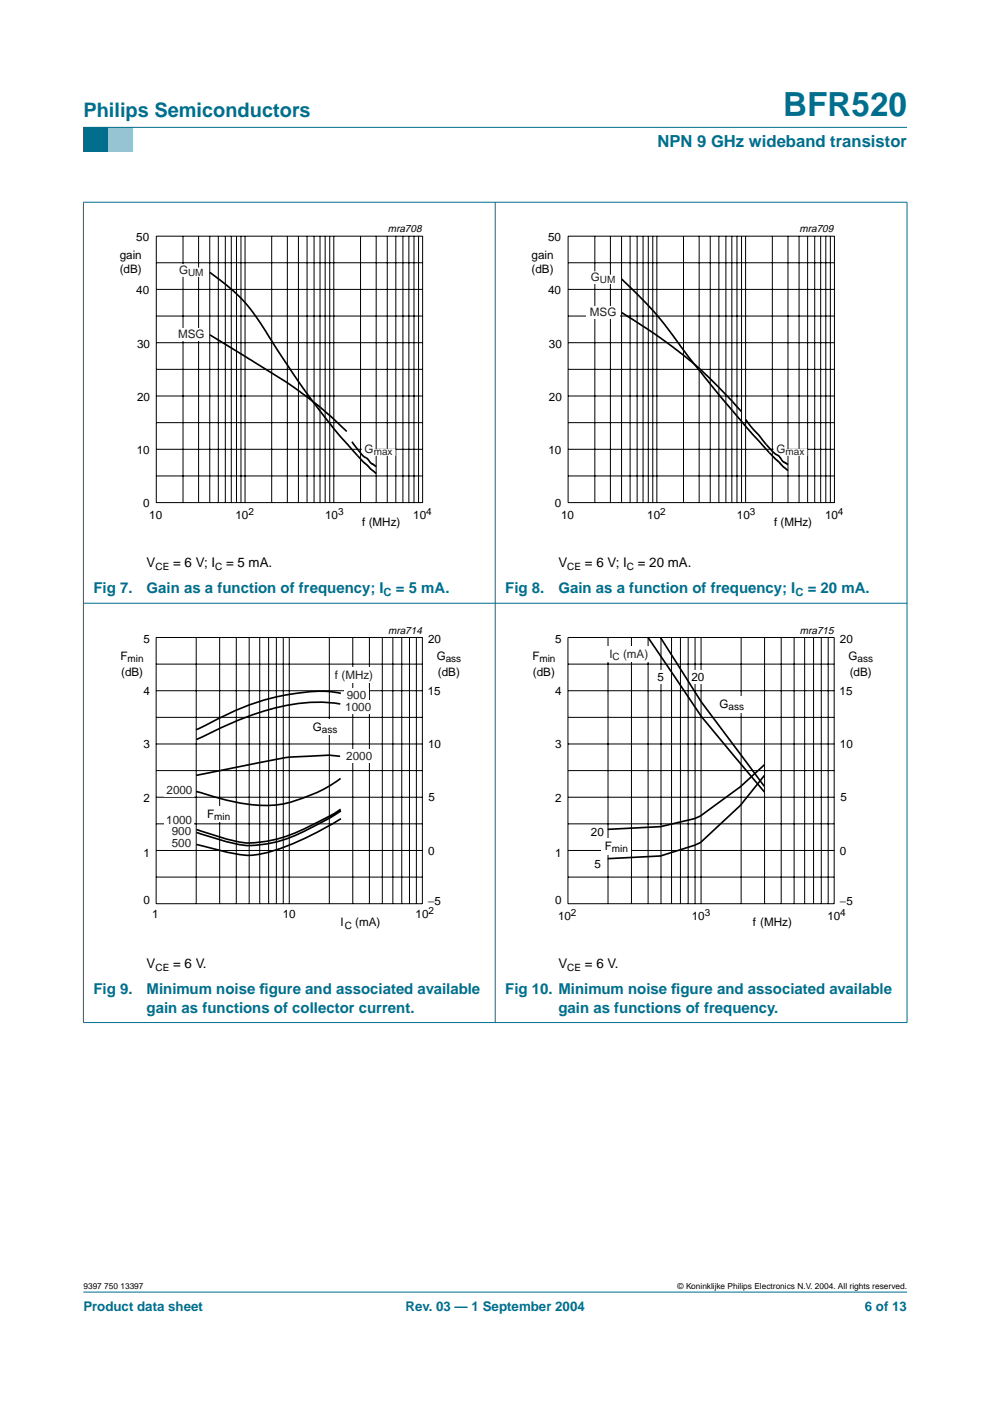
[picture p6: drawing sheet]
<svg xmlns="http://www.w3.org/2000/svg" width="210mm" height="297mm" viewBox="0 0 210 297" stroke-linecap="round" stroke-linejoin="round" font-family="sans-serif">
<path d="M17.7 273.9h174.6z" fill="#006e8c" stroke="#006e8c" stroke-width=".21"/>
<path d="M17.7 27h5.3v5.3h-5.3z" fill-rule="evenodd" fill="#006e8c"/>
<path d="M23 27h5.3v5.3h-5.3z" fill-rule="evenodd" fill="#96c4d6"/>
<g fill="#006e8c" stroke="#006e8c" stroke-width=".21">
<path d="M17.7 27h174.6z"/>
<path d="M17.7 42.9v173.9z"/>
<path d="M105 42.8v174z"/>
<path d="M192.3 42.9v173.9z"/>
<path d="M17.6 42.9h174.8z"/>
<path d="M17.6 127.9h174.8z"/>
<path d="M17.6 216.8h174.8z"/>
</g>
<g fill="none" stroke="#000" stroke-width=".21">
<path d="M33.1 50.1h56.5v56.5h-56.5zM33.1 55.7h56.5M38.8 50.1v56.5M42.1 50.1v56.5M44.5 50.1v56.5M46.3 50.1v56.5M47.8 50.1v56.5M49 50.1v56.5M50.1 50.1v56.5M51.1 50.1v56.5M52 50.1v56.5M57.6 50.1v56.5"/>
<path d="M60.9 50.1v56.5M63.3 50.1v56.5M65.1 50.1v56.5M66.6 50.1v56.5M67.9 50.1v56.5M68.9 50.1v56.5M69.9 50.1v56.5M70.8 50.1v56.5M76.4 50.1v56.5M79.8 50.1v56.5M82.1 50.1v56.5M83.9 50.1v56.5"/>
<path d="M85.4 50.1v56.5M86.7 50.1v56.5M87.8 50.1v56.5M88.7 50.1v56.5M33.1 78.3h56.5M33.1 72.7h56.5M33.1 67h56.5M33.1 61.4h56.5M33.1 95.3h56.5M33.1 89.6h56.5M33.1 84h56.5M33.1 100.9h56.5"/>
</g>
<path d="M20.4 47.3h81.9v66.3h-81.9z" fill="none" stroke="#fff" stroke-width=".21"/>
<g fill="#fff">
<path d="M76.7 93.9h2.7v1.3l4.4-.1 .1 1.5h-7.2z"/>
<path d="M37.8 56h1.4l.1 .7h4.4l-.1 2h-5.8z"/>
<path d="M37 69.5h7.2v2.7h-7.2z"/>
</g>
<path d="M44.5 57.7l3.8 3a41.5 41.5 0 0 1 9.5 11.8l5.9 9 6.7 8.9 6.4 7.3 3 2.7M44.5 71l17.3 10.7 6 4.6 5.7 5.2M74.6 93.7l2.2 2.8 1.1 .7 .8 1 1.1 .8" fill="none" stroke="#000" stroke-width=".35"/>
<g fill="none" stroke="#000" stroke-width=".21">
<path d="M120.5 50.1h56.4v56.5h-56.4zM120.5 55.7h56.4M126.1 50.1v56.5M129.4 50.1v56.5M131.8 50.1v56.5M133.6 50.1v56.5M135.1 50.1v56.5M136.3 50.1v56.5M137.5 50.1v56.5M138.4 50.1v56.5M139.3 50.1v56.5M144.9 50.1v56.5"/>
<path d="M148.2 50.1v56.5M150.6 50.1v56.5M152.4 50.1v56.5M153.9 50.1v56.5M155.2 50.1v56.5M156.3 50.1v56.5M157.2 50.1v56.5M158.1 50.1v56.5M163.8 50.1v56.5M167.1 50.1v56.5M169.4 50.1v56.5M171.2 50.1v56.5"/>
<path d="M172.7 50.1v56.5M174 50.1v56.5M175.1 50.1v56.5M176.1 50.1v56.5M120.5 78.3h56.4M120.5 72.7h56.4M120.5 67h56.4M120.5 61.4h56.4M120.5 95.3h56.4M120.5 89.6h56.4M120.5 84h56.4M120.5 100.9h56.4"/>
</g>
<path d="M107.8 47.3h81.8v66.3h-81.8z" fill="none" stroke="#fff" stroke-width=".21"/>
<path d="M164 93.9h2.7v1.3l4.4-.1 .1 1.5h-7.2z" fill="#fff"/>
<path d="M131.8 59.1l6.9 7.1 2.8 3.3 5 6.8 7.3 9.1 8.7 9.9 3.5 3.6 1.1 .9M131.8 66.2l8 5.3 6.8 5.2 4.2 3.8 6.4 6.8M158.1 88.9l1.4 1.9 4 4.6 .9 .9 .8 .4 .9 1.2 1 .6" fill="none" stroke="#000" stroke-width=".35"/>
<g fill="#fff">
<path d="M125.1 57.5h1.4l.1 .8 4.4-.1v2h-5.9z"/>
<path d="M124.3 65h7.2v2.7h-7.2z"/>
</g>
<g fill="none" stroke="#000" stroke-width=".21">
<path d="M33.1 135.2h56.5v56.4h-56.5zM41.6 135.2v56.4M46.6 135.2v56.4M50.1 135.2v56.4M52.8 135.2v56.4M55.1 135.2v56.4M57 135.2v56.4M58.6 135.2v56.4M60.1 135.2v56.4M61.3 135.2v56.4M69.8 135.2v56.4M74.8 135.2v56.4"/>
<path d="M78.3 135.2v56.4M81.1 135.2v56.4M83.3 135.2v56.4M85.2 135.2v56.4M86.8 135.2v56.4M88.3 135.2v56.4M33.1 140.8h56.5M33.1 152.1h56.5M33.1 146.4h56.5M33.1 157.7h56.5M33.1 163.4h56.5M33.1 169h56.5"/>
<path d="M33.1 174.7h56.5M33.1 186h56.5M33.1 180.3h56.5"/>
</g>
<path d="M20.4 132.3h81.8v66.4h-81.8z" fill="none" stroke="#fff" stroke-width=".21"/>
<path d="M72.1 149.3a38 38 0 0 0-19.4 2.6l-5.1 2.1-5.9 2.8M72.3 147a27.8 27.8 0 0 0-10.9 .2 57.2 57.2 0 0 0-18.6 7l-1.3 .5M72.1 160.4l-2.3-.3-3.4 .2a41.9 41.9 0 0 0-11.1 1.3l-13.7 2.8M72.2 165.1a32.2 32.2 0 0 1-13.3 5.5 40.3 40.3 0 0 1-16.2-2.5l-1.1-.3M72.2 171.6a61.5 61.5 0 0 1-13.7 6.4 17.9 17.9 0 0 1-11.7-.5l-5.1-1.6M72.3 171.9l-.4 .3a65 65 0 0 1-12 5.9 19 19 0 0 1-13.1 0l-5.1-1.6M72.3 173.6a61.5 61.5 0 0 1-16.5 7.4 14.5 14.5 0 0 1-7.5-.3l-6.6-1.7" fill="none" stroke="#000" stroke-width=".35"/>
<g fill="#fff">
<path d="M43.2 171h5.8v3.2h-5.8z"/>
<path d="M65.8 152.6h6.1v3.3h-6.1z"/>
<path d="M73 145.9h5.3v2.8h-5.3z"/>
<path d="M35.9 174.8h5.3v2.8h-5.3z"/>
<path d="M35.9 177.2h5.3v2.9h-5.3z"/>
<path d="M73 148.5h6.3v2.8h-6.3z"/>
<path d="M34.9 172.4h6.3v2.9h-6.3z"/>
<path d="M73 158.8h6.3v2.9h-6.3z"/>
<path d="M34.9 166h6.3v2.9h-6.3z"/>
<path d="M70.3 141.4h9.2v3.4h-9.2z"/>
</g>
<g fill="none" stroke="#000" stroke-width=".21">
<path d="M120.4 135.2h56.5v56.4h-56.5zM128.9 135.2v56.4M133.9 135.2v56.4M137.4 135.2v56.4M140.1 135.2v56.4M142.4 135.2v56.4M144.3 135.2v56.4M145.9 135.2v56.4M147.4 135.2v56.4M148.6 135.2v56.4M157.1 135.2v56.4M162.1 135.2v56.4"/>
<path d="M165.6 135.2v56.4M168.4 135.2v56.4M170.6 135.2v56.4M172.5 135.2v56.4M174.1 135.2v56.4M175.6 135.2v56.4M120.4 140.8h56.5M120.4 152.1h56.5M120.4 146.4h56.5M120.4 157.7h56.5M120.4 163.4h56.5M120.4 169h56.5"/>
<path d="M120.4 174.7h56.5M120.4 186h56.5M120.4 180.3h56.5"/>
</g>
<path d="M107.7 132.3h81.9v66.4h-81.9z" fill="none" stroke="#fff" stroke-width=".21"/>
<g fill="#fff">
<path d="M127.5 177.8h6.1v3.5h-6.1z"/>
<path d="M139 142.1h3.1v2.9h-3.1z"/>
<path d="M146.3 142.1h3v2.9h-3z"/>
<path d="M125.1 174.9h3v2.9h-3z"/>
<path d="M125.2 181.6h3v3h-3z"/>
<path d="M152.1 147.6h6.2v3.5h-6.2z"/>
</g>
<path d="M137.4 135.1l7.9 11.8a71.8 71.8 0 0 0 8.8 11.5l8 9.5M140.1 135.2l8.6 13.6 13.3 17.9M162.1 162.1l-5.1 4.7-8.5 6.2-1.3 .6-7.2 1.7-11.2 .5M162.1 164.4l-5.1 6.4-8.5 7.9-1.3 .5-7.2 2.3-11.2 .6" fill="none" stroke="#000" stroke-width=".35"/>
<path d="M128.6 136.9h9.2v3.4h-9.2z" fill="#fff"/>
<text font-size="7.1" fill="#006e8c" x="166" y="24.7">BFR520</text>
<text font-size="4.2" fill="#006e8c" x="17.7" y="24.9">Philips Semiconductors</text>
<text font-size="3.5" fill="#006e8c" x="139.4" y="31.1">NPN 9 GHz wideband transistor</text>
<g font-size="3.2" fill="#006e8c">
<text x="19.8" y="125.8">Fig 7.</text>
<text x="31.1" y="125.8">Gain as a function of frequency; I</text>
<text x="83.9" y="125.8">= 5 mA.</text>
<text x="107.1" y="125.8">Fig 8.</text>
<text x="118.4" y="125.8">Gain as a function of frequency; I</text>
<text x="171.3" y="125.8">= 20 mA.</text>
<text x="19.8" y="210.8">Fig 9.</text>
<text x="31.1" y="214.7">gain as functions of collector current.</text>
<text x="31.1" y="210.8">Minimum noise f</text>
<text x="55" y="210.8">igure and associated available</text>
<text x="107.1" y="210.8">Fig 10. Minimum noise f</text>
<text x="118.4" y="214.7">gain as functions of frequency.</text>
<text x="142.3" y="210.8">igure and associated available</text>
</g>
<g font-size="2.8">
<text x="31.1" y="120.3">V</text>
<text x="36.7" y="120.3">= 6 V; I</text>
<text x="47.9" y="120.3">= 5 mA.</text>
<text x="118.4" y="120.3">V</text>
<text x="124" y="120.3">= 6 V; I</text>
<text x="135.2" y="120.3">= 20 mA.</text>
<text x="31.1" y="205.3">V</text>
<text x="36.7" y="205.3">= 6 V.</text>
<text x="118.4" y="205.3">V</text>
<text x="124" y="205.3">= 6 V.</text>
</g>
<g font-size="2.8" fill="#006e8c">
<text x="17.7" y="278">Product data sheet</text>
<text x="86" y="278">Rev. 03 — 1 September 2004</text>
<text x="183.4" y="278">6 of 13</text>
</g>
<g font-size="2.5">
<text x="28.9" y="51.1">50</text>
<text x="116.2" y="51.1">50</text>
<text x="25.4" y="54.9">gain</text>
<text x="25.4" y="57.9">(dB)</text>
<text x="112.7" y="54.9">gain</text>
<text x="112.7" y="57.9">(dB)</text>
<text x="28.9" y="62.4">40</text>
<text x="116.2" y="62.4">40</text>
<text x="29.1" y="73.7">30</text>
<text x="116.4" y="73.7">30</text>
<text x="29.1" y="85">20</text>
<text x="116.4" y="85">20</text>
<text x="29" y="96.3">10</text>
<text x="116.3" y="96.3">10</text>
<text x="30.4" y="107.5">0</text>
<text x="117.7" y="107.5">0</text>
<text x="31.7" y="110">10</text>
<text x="49.9" y="110">10</text>
<text x="68.9" y="110">10</text>
<text x="76.8" y="111.5">f (MHz)</text>
<text x="87.6" y="110">10</text>
<text x="119" y="110">10</text>
<text x="137.2" y="110">10</text>
<text x="156.2" y="110">10</text>
<text x="164.1" y="111.5">f (MHz)</text>
<text x="174.9" y="110">10</text>
<text x="30.4" y="136.3">5</text>
<text x="90.8" y="136.3">20</text>
<text x="117.7" y="136.3">5</text>
<text x="178.1" y="136.3">20</text>
<text x="25.6" y="139.9">F</text>
<text x="25.7" y="143.4">(dB)</text>
<text x="92.6" y="139.9">G</text>
<text x="92.9" y="143.3">(dB)</text>
<text x="112.9" y="139.9">F</text>
<text x="113" y="143.4">(dB)</text>
<text x="179.9" y="139.9">G</text>
<text x="180.2" y="143.3">(dB)</text>
<text x="30.4" y="147.5">4</text>
<text x="90.7" y="147.2">15</text>
<text x="117.7" y="147.5">4</text>
<text x="139.4" y="144.4">5</text>
<text x="146.6" y="144.4">20</text>
<text x="178" y="147.2">15</text>
<text x="66.3" y="155">G</text>
<text x="152.5" y="150">G</text>
<text x="30.4" y="158.7">3</text>
<text x="90.8" y="158.5">10</text>
<text x="117.7" y="158.7">3</text>
<text x="178.1" y="158.5">10</text>
<text x="30.4" y="170.1">2</text>
<text x="43.9" y="173.4">F</text>
<text x="90.9" y="169.9">5</text>
<text x="117.7" y="170.1">2</text>
<text x="178.2" y="169.9">5</text>
<text x="125.3" y="177.3">20</text>
<text x="30.4" y="181.7">1</text>
<text x="90.7" y="181.3">0</text>
<text x="117.7" y="181.7">1</text>
<text x="126" y="184">5</text>
<text x="128.2" y="180.2">F</text>
<text x="178.1" y="181.3">0</text>
<text x="30.4" y="191.6">0</text>
<text x="90.8" y="191.8">−5</text>
<text x="117.7" y="191.6">0</text>
<text x="178.1" y="191.8">−5</text>
<text x="32.3" y="194.7">1</text>
<text x="60" y="194.7">10</text>
<text x="72.2" y="196.4">I</text>
<text x="75.3" y="196.4">(mA)</text>
<text x="88.1" y="194.5">10</text>
<text x="118.3" y="195">10</text>
<text x="146.7" y="195">10</text>
<text x="159.6" y="196.4">f (MHz)</text>
<text x="175.4" y="195">10</text>
</g>
<g font-size="2.5" fill="#231f20">
<text x="38" y="58">G</text>
<text x="125.3" y="59.6">G</text>
<text x="37.8" y="71.6">MSG</text>
<text x="125.1" y="67">MSG</text>
<text x="77.3" y="96">G</text>
<text x="164.6" y="96">G</text>
<text x="71" y="143.9">f (MHz)</text>
<text x="129.2" y="139.4">I</text>
<text x="132.1" y="139.4">(mA)</text>
<text x="73.5" y="148.2">900</text>
<text x="73.2" y="150.8">1000</text>
<text x="73.4" y="161.2">2000</text>
<text x="35.3" y="168.4">2000</text>
<text x="35.2" y="174.8">1000</text>
<text x="36.4" y="177.1">900</text>
<text x="36.4" y="179.5">500</text>
</g>
<g font-size="2.4" fill="#006e8c">
<text x="81.3" y="126.4">C</text>
<text x="168.7" y="126.4">C</text>
</g>
<g font-size="2.2">
<text x="82.2" y="49.3">mra708</text>
<text x="169.5" y="49.3">mra709</text>
<text x="82.3" y="134.4">mra714</text>
<text x="169.6" y="134.4">mra715</text>
</g>
<g font-size="2.1" fill="#231f20">
<text x="39.9" y="58.5">UM</text>
<text x="127.2" y="60.1">UM</text>
<text x="79.2" y="96.5">max</text>
<text x="166.6" y="96.5">max</text>
<text x="129.9" y="139.9">C</text>
</g>
<g font-size="2.1">
<text x="52.7" y="109.2">2</text>
<text x="71.7" y="109.2">3</text>
<text x="90.4" y="109.2">4</text>
<text x="140" y="109.2">2</text>
<text x="159" y="109.2">3</text>
<text x="177.7" y="109.2">4</text>
<text x="33" y="120.8">CE</text>
<text x="45.6" y="120.8">C</text>
<text x="120.3" y="120.8">CE</text>
<text x="132.9" y="120.8">C</text>
<text x="27.1" y="140.4">min</text>
<text x="94.5" y="140.3">ass</text>
<text x="114.4" y="140.4">min</text>
<text x="181.8" y="140.3">ass</text>
<text x="68.3" y="155.5">ass</text>
<text x="154.5" y="150.5">ass</text>
<text x="45.4" y="173.8">min</text>
<text x="129.7" y="180.7">min</text>
<text x="73.1" y="196.9">C</text>
<text x="90.9" y="193.8">2</text>
<text x="121.1" y="194.2">2</text>
<text x="149.4" y="194.2">3</text>
<text x="178.2" y="194.2">4</text>
<text x="33" y="205.8">CE</text>
<text x="120.3" y="205.8">CE</text>
</g>
<g font-size="1.8">
<text x="17.7" y="273.4">9397 750 13397</text>
<text x="143.7" y="273.4">© Koninklijke Philips Electronics N.V. 2004. All rights reserved.</text>
</g>
</svg>
